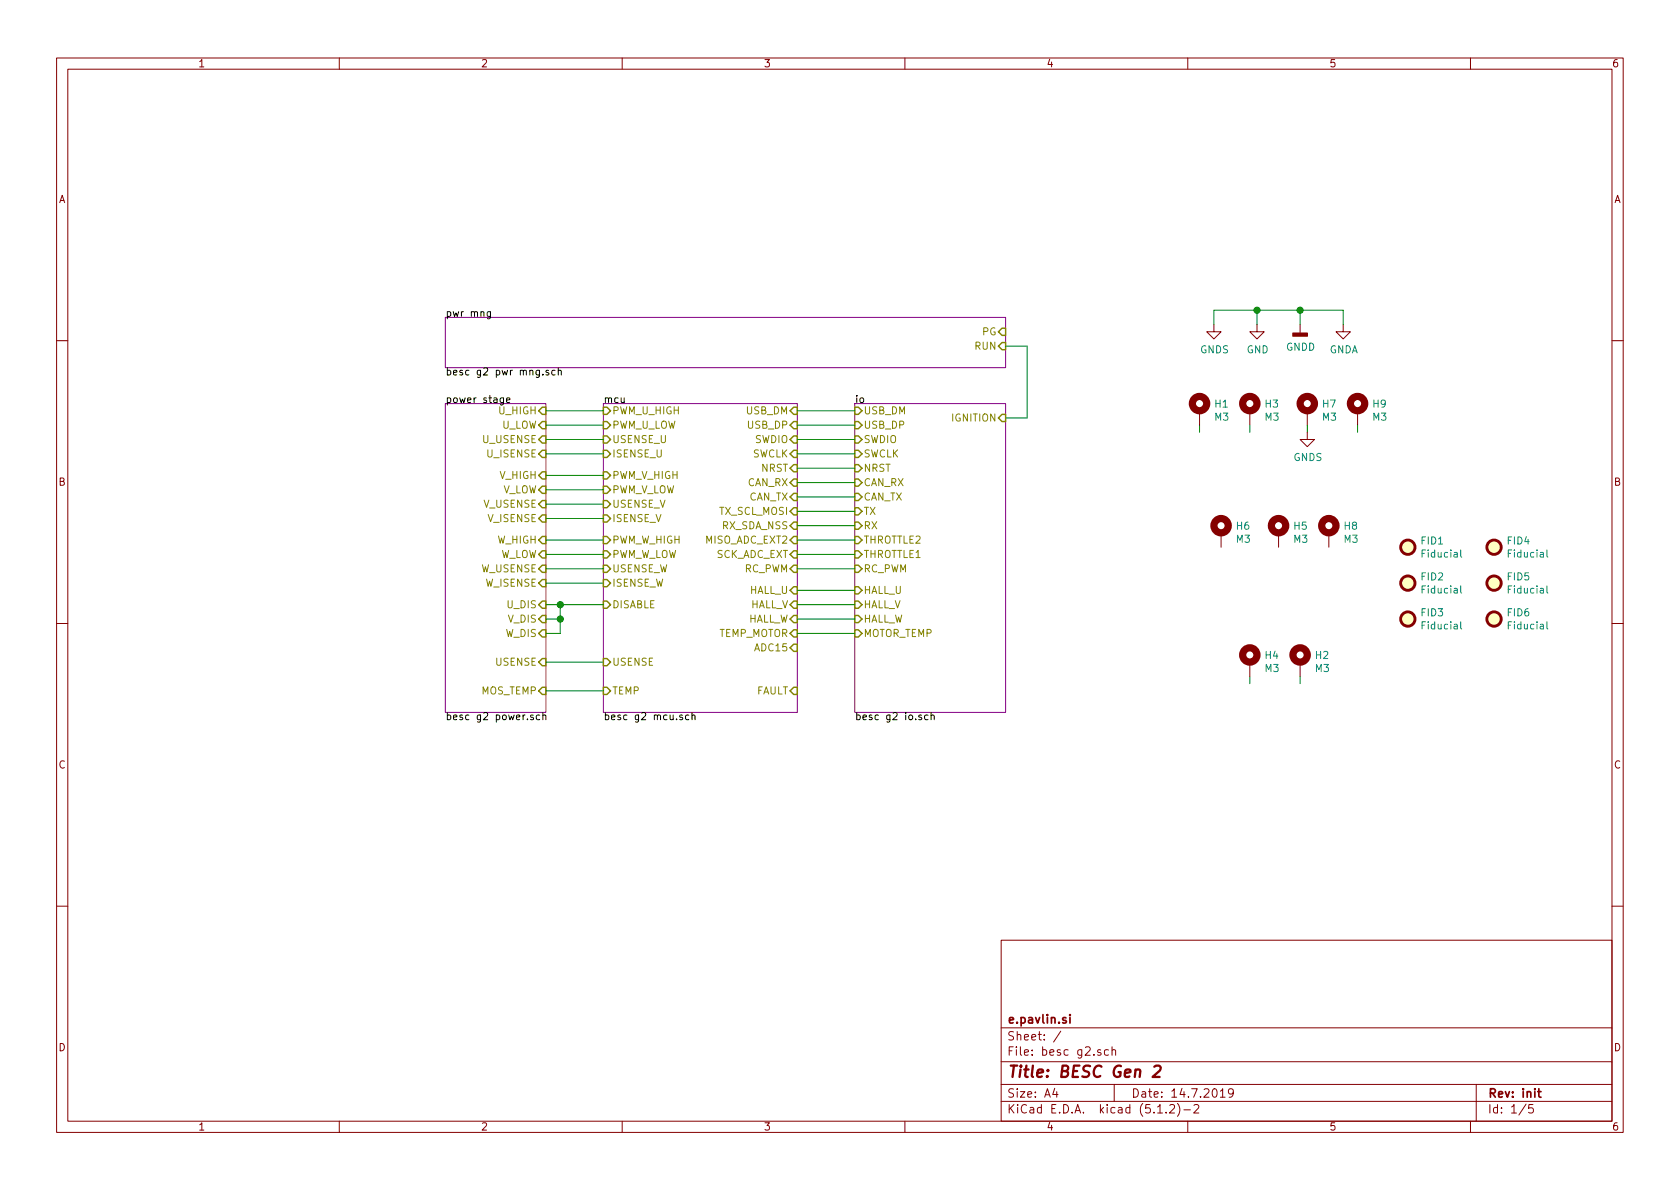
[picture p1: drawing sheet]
EESchema Schematic File Version 4
LIBS:besc g2-cache
EELAYER 29 0
EELAYER END
$Descr A4 11693 8268
encoding utf-8
Sheet 1 5
Title "BESC Gen 2"
Date "14.7.2019"
Rev "init"
Comp "e.pavlin.si"
Comment1 ""
Comment2 ""
Comment3 ""
Comment4 ""
$EndDescr
$Sheet
S 3100 2800 700  2150
U 5C9CD837
F0 "power stage" 50
F1 "besc g2 power.sch" 50
F2 "V_ISENSE" I R 3800 3600 50 
F3 "V_HIGH" I R 3800 3300 50 
F4 "V_LOW" I R 3800 3400 50 
F5 "V_DIS" I R 3800 4300 50 
F6 "U_ISENSE" I R 3800 3150 50 
F7 "U_HIGH" I R 3800 2850 50 
F8 "U_LOW" I R 3800 2950 50 
F9 "U_DIS" I R 3800 4200 50 
F10 "W_HIGH" I R 3800 3750 50 
F11 "W_LOW" I R 3800 3850 50 
F12 "W_DIS" I R 3800 4400 50 
F13 "W_ISENSE" I R 3800 4050 50 
F14 "W_USENSE" I R 3800 3950 50 
F15 "V_USENSE" I R 3800 3500 50 
F16 "U_USENSE" I R 3800 3050 50 
F17 "USENSE" I R 3800 4600 50 
F18 "MOS_TEMP" I R 3800 4800 50 
$EndSheet
$Sheet
S 4200 2800 1350 2150
U 5CA11DF8
F0 "mcu" 50
F1 "besc g2 mcu.sch" 50
F2 "PWM_U_HIGH" I L 4200 2850 50 
F3 "PWM_U_LOW" I L 4200 2950 50 
F4 "PWM_V_HIGH" I L 4200 3300 50 
F5 "PWM_V_LOW" I L 4200 3400 50 
F6 "PWM_W_HIGH" I L 4200 3750 50 
F7 "PWM_W_LOW" I L 4200 3850 50 
F8 "ISENSE_U" I L 4200 3150 50 
F9 "ISENSE_V" I L 4200 3600 50 
F10 "ISENSE_W" I L 4200 4050 50 
F11 "USENSE_U" I L 4200 3050 50 
F12 "USENSE_V" I L 4200 3500 50 
F13 "USENSE_W" I L 4200 3950 50 
F14 "USENSE" I L 4200 4600 50 
F15 "DISABLE" I L 4200 4200 50 
F16 "TEMP" I L 4200 4800 50 
F17 "USB_DM" I R 5550 2850 50 
F18 "USB_DP" I R 5550 2950 50 
F19 "SWDIO" I R 5550 3050 50 
F20 "SWCLK" I R 5550 3150 50 
F21 "TEMP_MOTOR" I R 5550 4400 50 
F22 "ADC15" I R 5550 4500 50 
F23 "HALL_U" I R 5550 4100 50 
F24 "HALL_V" I R 5550 4200 50 
F25 "HALL_W" I R 5550 4300 50 
F26 "RC_PWM" I R 5550 3950 50 
F27 "FAULT" I R 5550 4800 50 
F28 "CAN_RX" I R 5550 3350 50 
F29 "CAN_TX" I R 5550 3450 50 
F30 "TX_SCL_MOSI" I R 5550 3550 50 
F31 "MISO_ADC_EXT2" I R 5550 3750 50 
F32 "SCK_ADC_EXT" I R 5550 3850 50 
F33 "RX_SDA_NSS" I R 5550 3650 50 
F34 "NRST" I R 5550 3250 50 
$EndSheet
Wire Wire Line
	3800 2850 4200 2850
Wire Wire Line
	4200 2950 3800 2950
Wire Wire Line
	3800 3050 4200 3050
Wire Wire Line
	4200 3150 3800 3150
Wire Wire Line
	3800 3300 4200 3300
Wire Wire Line
	4200 3400 3800 3400
Wire Wire Line
	4200 3500 3800 3500
Wire Wire Line
	4200 3600 3800 3600
Wire Wire Line
	3800 3750 4200 3750
Wire Wire Line
	4200 3850 3800 3850
Wire Wire Line
	3800 3950 4200 3950
Wire Wire Line
	4200 4050 3800 4050
Wire Wire Line
	4200 4200 3900 4200
Wire Wire Line
	3800 4300 3900 4300
Wire Wire Line
	3900 4300 3900 4200
Connection ~ 3900 4200
Wire Wire Line
	3900 4200 3800 4200
Wire Wire Line
	3800 4400 3900 4400
Wire Wire Line
	3900 4400 3900 4300
Connection ~ 3900 4300
Wire Wire Line
	3800 4600 4200 4600
$Sheet
S 5950 2800 1050 2150
U 5D184511
F0 "io" 50
F1 "besc g2 io.sch" 50
F2 "CAN_TX" I L 5950 3450 50 
F3 "CAN_RX" I L 5950 3350 50 
F4 "NRST" I L 5950 3250 50 
F5 "SWDIO" I L 5950 3050 50 
F6 "SWCLK" I L 5950 3150 50 
F7 "RC_PWM" I L 5950 3950 50 
F8 "USB_DP" I L 5950 2950 50 
F9 "USB_DM" I L 5950 2850 50 
F10 "THROTTLE1" I L 5950 3850 50 
F11 "THROTTLE2" I L 5950 3750 50 
F12 "RX" I L 5950 3650 50 
F13 "TX" I L 5950 3550 50 
F14 "MOTOR_TEMP" I L 5950 4400 50 
F15 "HALL_U" I L 5950 4100 50 
F16 "HALL_V" I L 5950 4200 50 
F17 "HALL_W" I L 5950 4300 50 
F18 "IGNITION" I R 7000 2900 50 
$EndSheet
$Comp
L power:GNDD #PWR?
U 1 1
P 9050 2250
AR Path="/5CA11DF8/5CEB7446" Ref="#PWR?"  Part="1" 
AR Path="/5CEB7446" Ref="#PWR06"  Part="1" 
F 0 "#PWR06" H 9050 2000 50  0001 C CNN
F 1 "GNDD" H 9054 2095 50  0000 C CNN
F 2 "" H 9050 2250 50  0001 C CNN
F 3 "" H 9050 2250 50  0001 C CNN
	1    9050 2250
	1    0    0    -1  
$EndComp
$Comp
L power:GND #PWR?
U 1 1
P 8750 2250
AR Path="/5CA11DF8/5CEB7455" Ref="#PWR?"  Part="1" 
AR Path="/5CEB7455" Ref="#PWR02"  Part="1" 
F 0 "#PWR02" H 8750 2000 50  0001 C CNN
F 1 "GND" H 8755 2077 50  0000 C CNN
F 2 "" H 8750 2250 50  0001 C CNN
F 3 "" H 8750 2250 50  0001 C CNN
	1    8750 2250
	1    0    0    -1  
$EndComp
$Comp
L Mechanical:MountingHole_Pad H3
U 1 1
P 8700 2850
F 0 "H3" H 8800 2899 50  0000 L CNN
F 1 "M3" H 8800 2808 50  0000 L CNN
F 2 "MountingHole:MountingHole_3.2mm_M3_Pad_Via" H 8700 2850 50  0001 C CNN
F 3 "~" H 8700 2850 50  0001 C CNN
	1    8700 2850
	1    0    0    -1  
$EndComp
$Comp
L Mechanical:MountingHole_Pad H7
U 1 1
P 9100 2850
F 0 "H7" H 9200 2899 50  0000 L CNN
F 1 "M3" H 9200 2808 50  0000 L CNN
F 2 "MountingHole:MountingHole_3.2mm_M3_Pad_Via" H 9100 2850 50  0001 C CNN
F 3 "~" H 9100 2850 50  0001 C CNN
	1    9100 2850
	1    0    0    -1  
$EndComp
$Comp
L Mechanical:MountingHole_Pad H9
U 1 1
P 9450 2850
F 0 "H9" H 9550 2899 50  0000 L CNN
F 1 "M3" H 9550 2808 50  0000 L CNN
F 2 "MountingHole:MountingHole_3.2mm_M3_Pad_Via" H 9450 2850 50  0001 C CNN
F 3 "~" H 9450 2850 50  0001 C CNN
	1    9450 2850
	1    0    0    -1  
$EndComp
Wire Wire Line
	9450 3000 9450 2950
Wire Wire Line
	9100 2950 9100 3000
Wire Wire Line
	8700 2950 8700 3000
$Comp
L power:GNDS #PWR03
U 1 1
P 9100 3000
F 0 "#PWR03" H 9100 2750 50  0001 C CNN
F 1 "GNDS" H 9105 2827 50  0000 C CNN
F 2 "" H 9100 3000 50  0001 C CNN
F 3 "" H 9100 3000 50  0001 C CNN
	1    9100 3000
	1    0    0    -1  
$EndComp
$Comp
L power:GNDS #PWR01
U 1 1
P 8450 2250
F 0 "#PWR01" H 8450 2000 50  0001 C CNN
F 1 "GNDS" H 8455 2077 50  0000 C CNN
F 2 "" H 8450 2250 50  0001 C CNN
F 3 "" H 8450 2250 50  0001 C CNN
	1    8450 2250
	1    0    0    -1  
$EndComp
Wire Wire Line
	3800 4800 4200 4800
Wire Wire Line
	5550 2850 5950 2850
Wire Wire Line
	5950 2950 5550 2950
Wire Wire Line
	5550 3050 5950 3050
Wire Wire Line
	5950 3150 5550 3150
Wire Wire Line
	5550 3250 5950 3250
Wire Wire Line
	5950 3350 5550 3350
Wire Wire Line
	5550 3450 5950 3450
Wire Wire Line
	5950 3550 5550 3550
Wire Wire Line
	5550 3650 5950 3650
Wire Wire Line
	5950 3750 5550 3750
Wire Wire Line
	5550 3850 5950 3850
Wire Wire Line
	5950 3950 5550 3950
Wire Wire Line
	5550 4100 5950 4100
Wire Wire Line
	5950 4200 5550 4200
Wire Wire Line
	5950 4300 5550 4300
Wire Wire Line
	5950 4400 5550 4400
$Sheet
S 3100 2200 3900 350 
U 5DBE359C
F0 "pwr mng" 50
F1 "besc g2 pwr mng.sch" 50
F2 "PG" I R 7000 2300 50 
F3 "RUN" I R 7000 2400 50 
$EndSheet
Wire Wire Line
	8350 2950 8350 3000
$Comp
L Mechanical:MountingHole_Pad H1
U 1 1
P 8350 2850
F 0 "H1" H 8450 2899 50  0000 L CNN
F 1 "M3" H 8450 2808 50  0000 L CNN
F 2 "MountingHole:MountingHole_3.2mm_M3_Pad_Via" H 8350 2850 50  0001 C CNN
F 3 "~" H 8350 2850 50  0001 C CNN
	1    8350 2850
	1    0    0    -1  
$EndComp
$Comp
L Mechanical:MountingHole_Pad H5
U 1 1
P 8900 3700
F 0 "H5" H 9000 3749 50  0000 L CNN
F 1 "M3" H 9000 3658 50  0000 L CNN
F 2 "MountingHole:MountingHole_3.2mm_M3_Pad_Via" H 8900 3700 50  0001 C CNN
F 3 "~" H 8900 3700 50  0001 C CNN
	1    8900 3700
	1    0    0    -1  
$EndComp
$Comp
L Mechanical:MountingHole_Pad H8
U 1 1
P 9250 3700
F 0 "H8" H 9350 3749 50  0000 L CNN
F 1 "M3" H 9350 3658 50  0000 L CNN
F 2 "MountingHole:MountingHole_3.2mm_M3_Pad_Via" H 9250 3700 50  0001 C CNN
F 3 "~" H 9250 3700 50  0001 C CNN
	1    9250 3700
	1    0    0    -1  
$EndComp
$Comp
L Mechanical:MountingHole_Pad H2
U 1 1
P 9050 4600
F 0 "H2" H 9150 4649 50  0000 L CNN
F 1 "M3" H 9150 4558 50  0000 L CNN
F 2 "MountingHole:MountingHole_3.2mm_M3_Pad_Via" H 9050 4600 50  0001 C CNN
F 3 "~" H 9050 4600 50  0001 C CNN
	1    9050 4600
	1    0    0    -1  
$EndComp
$Comp
L Mechanical:MountingHole_Pad H6
U 1 1
P 8500 3700
F 0 "H6" H 8600 3749 50  0000 L CNN
F 1 "M3" H 8600 3658 50  0000 L CNN
F 2 "MountingHole:MountingHole_3.2mm_M3_Pad_Via" H 8500 3700 50  0001 C CNN
F 3 "~" H 8500 3700 50  0001 C CNN
	1    8500 3700
	1    0    0    -1  
$EndComp
Wire Wire Line
	9050 4700 9050 4750
Wire Wire Line
	8700 4700 8700 4750
$Comp
L Mechanical:MountingHole_Pad H4
U 1 1
P 8700 4600
F 0 "H4" H 8800 4649 50  0000 L CNN
F 1 "M3" H 8800 4558 50  0000 L CNN
F 2 "MountingHole:MountingHole_3.2mm_M3_Pad_Via" H 8700 4600 50  0001 C CNN
F 3 "~" H 8700 4600 50  0001 C CNN
	1    8700 4600
	1    0    0    -1  
$EndComp
Wire Wire Line
	7000 2400 7150 2400
Wire Wire Line
	7150 2400 7150 2900
Wire Wire Line
	7150 2900 7000 2900
$Comp
L power:GNDA #PWR?
U 1 1
P 9350 2250
AR Path="/5CA11DF8/5CEB744C" Ref="#PWR?"  Part="1" 
AR Path="/5CEB744C" Ref="#PWR07"  Part="1" 
F 0 "#PWR07" H 9350 2000 50  0001 C CNN
F 1 "GNDA" H 9355 2077 50  0000 C CNN
F 2 "" H 9350 2250 50  0001 C CNN
F 3 "" H 9350 2250 50  0001 C CNN
	1    9350 2250
	1    0    0    -1  
$EndComp
Wire Wire Line
	9350 2250 9350 2150
Wire Wire Line
	9350 2150 9050 2150
Wire Wire Line
	8750 2150 8750 2250
Wire Wire Line
	9050 2250 9050 2150
Connection ~ 9050 2150
Wire Wire Line
	9050 2150 8750 2150
Wire Wire Line
	8450 2250 8450 2150
Wire Wire Line
	8450 2150 8750 2150
Connection ~ 8750 2150
$Comp
L Mechanical:Fiducial FID1
U 1 1
P 9800 3800
F 0 "FID1" H 9885 3846 50  0000 L CNN
F 1 "Fiducial" H 9885 3755 50  0000 L CNN
F 2 "Fiducial:Fiducial_0.5mm_Mask1.5mm" H 9800 3800 50  0001 C CNN
F 3 "~" H 9800 3800 50  0001 C CNN
	1    9800 3800
	1    0    0    -1  
$EndComp
$Comp
L Mechanical:Fiducial FID2
U 1 1
P 9800 4050
F 0 "FID2" H 9885 4096 50  0000 L CNN
F 1 "Fiducial" H 9885 4005 50  0000 L CNN
F 2 "Fiducial:Fiducial_0.5mm_Mask1.5mm" H 9800 4050 50  0001 C CNN
F 3 "~" H 9800 4050 50  0001 C CNN
	1    9800 4050
	1    0    0    -1  
$EndComp
$Comp
L Mechanical:Fiducial FID3
U 1 1
P 9800 4300
F 0 "FID3" H 9885 4346 50  0000 L CNN
F 1 "Fiducial" H 9885 4255 50  0000 L CNN
F 2 "Fiducial:Fiducial_0.5mm_Mask1.5mm" H 9800 4300 50  0001 C CNN
F 3 "~" H 9800 4300 50  0001 C CNN
	1    9800 4300
	1    0    0    -1  
$EndComp
$Comp
L Mechanical:Fiducial FID4
U 1 1
P 10400 3800
F 0 "FID4" H 10485 3846 50  0000 L CNN
F 1 "Fiducial" H 10485 3755 50  0000 L CNN
F 2 "Fiducial:Fiducial_0.5mm_Mask1.5mm" H 10400 3800 50  0001 C CNN
F 3 "~" H 10400 3800 50  0001 C CNN
	1    10400 3800
	1    0    0    -1  
$EndComp
$Comp
L Mechanical:Fiducial FID5
U 1 1
P 10400 4050
F 0 "FID5" H 10485 4096 50  0000 L CNN
F 1 "Fiducial" H 10485 4005 50  0000 L CNN
F 2 "Fiducial:Fiducial_0.5mm_Mask1.5mm" H 10400 4050 50  0001 C CNN
F 3 "~" H 10400 4050 50  0001 C CNN
	1    10400 4050
	1    0    0    -1  
$EndComp
$Comp
L Mechanical:Fiducial FID6
U 1 1
P 10400 4300
F 0 "FID6" H 10485 4346 50  0000 L CNN
F 1 "Fiducial" H 10485 4255 50  0000 L CNN
F 2 "Fiducial:Fiducial_0.5mm_Mask1.5mm" H 10400 4300 50  0001 C CNN
F 3 "~" H 10400 4300 50  0001 C CNN
	1    10400 4300
	1    0    0    -1  
$EndComp
$EndSCHEMATC
